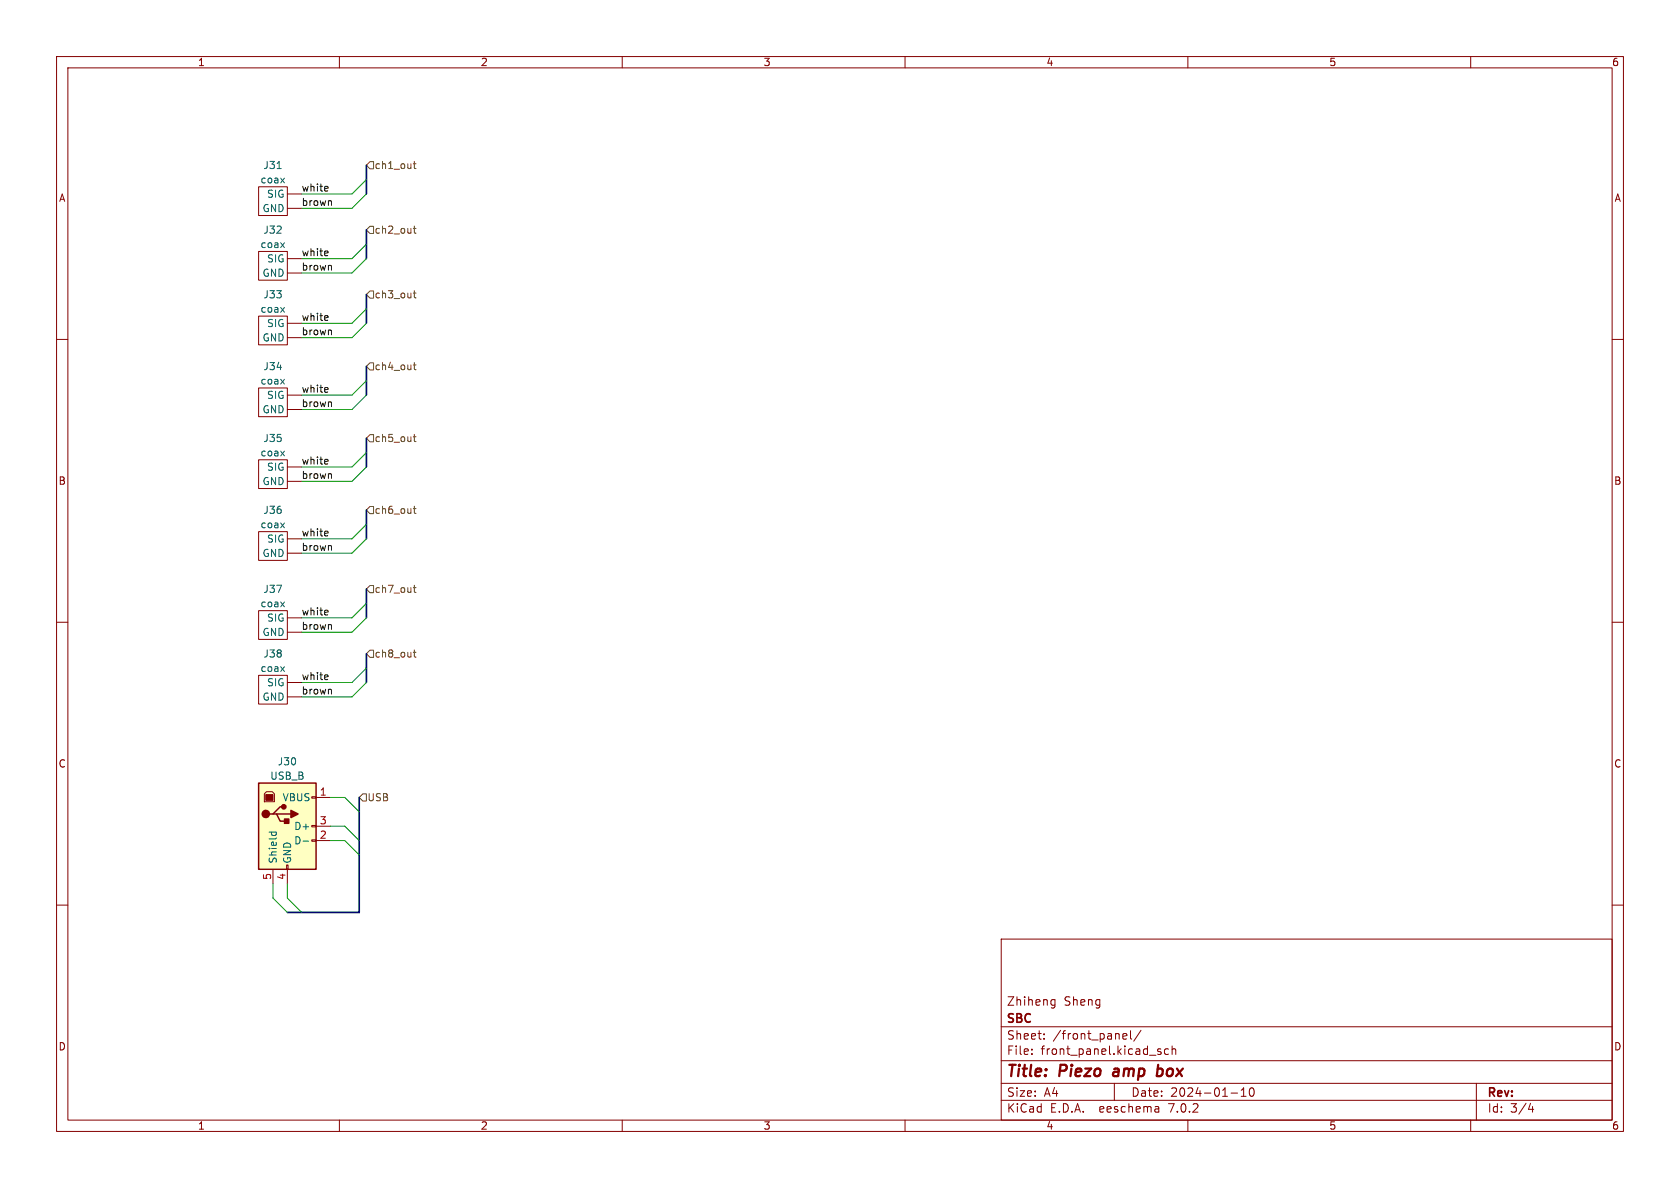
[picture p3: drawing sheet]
<svg xmlns="http://www.w3.org/2000/svg" width="297mm" height="210mm" viewBox="0 0 297 210" stroke-linecap="round" stroke-linejoin="round" font-family="sans-serif">
<g fill="none" stroke="#840000" stroke-width=".18">
<path d="M10 10h277v190h-277zM12 12h273v186h-273zM60 10v2M110 10v2M160 10v2M210 10v2M260 10v2M45.7 33h5.1v5.1h-5.1zM50.8 36.8h2.5M50.8 34.3h2.5M10 60h2M45.7 44.5h5.1v5h-5.1z"/>
<path d="M45.7 55.9h5.1v5.1h-5.1zM50.8 48.3h2.5M50.8 45.7h2.5M50.8 59.7h2.5M50.8 57.2h2.5M285 60h2M45.7 68.6h5.1v5.1h-5.1zM50.8 72.4h2.5M50.8 69.9h2.5M45.7 94h5.1v5.1h-5.1zM45.7 81.3h5.1v5.1h-5.1zM50.8 97.8h2.5"/>
<path d="M50.8 95.3h2.5M50.8 85.1h2.5M50.8 82.6h2.5M10 110h2M45.7 108h5.1v5h-5.1zM45.7 119.4h5.1v5.1h-5.1zM50.8 111.8h2.5M50.8 109.2h2.5M285 110h2M50.8 123.2h2.5M50.8 120.7h2.5M10 160h2"/>
<path d="M46.7 140.3l.4-.3h1l.4 .3v1.4h-1.8zM48.3 153.7v2.5M50.7 152.9h.2v.8h-.2zM50.8 153.7v2.5M55.1 148.5h.8v.2h-.8zM55.1 145.9h.8v.3h-.8zM55.1 140.8h.8v.3h-.8zM55.9 141h2.5M55.9 148.6h2.5M55.9 146.1h2.5M285 160h2M177 166h108v32h-108z"/>
<path d="M186.1 176.7l.4 .1M186.5 176.7v1.2l-.1 .2-.4 .1M186.5 177.6l-.4 .1M60 198v2M110 198v2M160 198v2M177 194.5h108M177 191.5h108M177 187.5h108M177 181.5h108M182.4 186.3v.1M182.4 185.5v.1"/>
<path d="M184.6 183.6v.1M184.6 182.8v.1M197 191.5v3M198.5 183.5l.2 .2 .4-.1M198.5 182.9l.2-.2h.3l.2 .2v.2l-.7 .1M199.9 182.2v1.3l.2 .2M201.7 182.1l-1.3 2M204.6 195.6l.3 .2v.8M204.9 185.9l.3 .1 .1 .2-.2 .2h-.3M204.9 185.4l.3 .1M204.9 196.5l-.5 .1M204.9 196h-.5"/>
<path d="M206.6 185.5l-.5-.1-.2 .3v.4l.1 .2h.6M207.2 185.5l.2-.1 .4 .1 .1 .9M207.2 184.9v1.5M210 198v2M217.6 193.2h1.2M219.4 193.8h.9M219.4 192.7l.5-.4v1.5M221 192.4l.2-.1a.81 .81 0 0 1 .6 .6 .81 .81 0 0 1-.3 .8l-.1 .1a.81 .81 0 0 1-.4-1.4zM260 198v2M261 191.5v6.5M270.2 196.1h.9M270.9 195.6v1"/>
</g>
<path d="M204.5 190.1l.6 .1M204.8 188.2l-.3 2M205.2 188.9l-.5 .1" fill="none" stroke="#840000" stroke-width=".4"/>
<path d="M49 29.8h.7M47.6 147.1h1.2M48.1 147.1l-.1 .4M48.8 147.1v.4M53.6 148.7h1" fill="none" stroke="#006464" stroke-width=".18"/>
<path d="M45.7 138.4h10.2v15.3h-10.2z" fill="#ffffc2" stroke="#ffffc2" stroke-width=".18"/>
<path d="M45.7 138.4h10.2v15.3h-10.2zM48.3 143.9h.6l.6 1.3h1.3M48.9 143.9h2.5M50.2 142.6h-.7l-1.2 1.3h-.7" fill="none" stroke="#840000" stroke-width=".25"/>
<g fill="#840000" stroke="#840000" stroke-width=".25">
<path d="M51.4 143.3l1.3 .6-1.3 .6z"/>
<path d="M50.3 144.8h.8v.7h-.8z"/>
<circle cx="47" cy="143.9" r=".63"/>
<circle cx="50.2" cy="142.6" r=".38"/>
</g>
<path d="M47 140.5h1.3v1h-1.3z" fill="#840000" stroke="#840000" stroke-width=".18"/>
<g fill="none" stroke="#725600" stroke-width=".18">
<path d="M65.4 28.6h.6v1.2h-.6l-.6-.6zM73.1 29h.4M73.2 28.5v1.1l.3 .2M73.2 40v1l.3 .2M65.4 51.4h.6v1.3h-.6l-.6-.6zM65.4 40h.6v1.3h-.6l-.6-.7zM73.1 51.8h.4M73.1 40.4h.4M73.2 51.4v1.1l.3 .2M65.4 76.8h.6v1.3h-.6l-.6-.6zM65.4 64.1h.6v1.3h-.6l-.6-.6zM73.1 77.2h.4"/>
<path d="M73.1 64.5h.4M73.2 64.1v1.1l.3 .2M73.2 76.8v1.1l.3 .2M65.4 89.5h.6v1.3h-.6l-.6-.6zM73.1 89.9h.4M73.2 89.5v1.1l.3 .2M65.4 114.9h.6v1.3h-.6l-.6-.6zM65.4 103.5h.6v1.3h-.6l-.6-.7zM73.1 115.3h.4M73.1 103.9h.4M73.2 103.5v1l.3 .2M73.2 114.9v1.1l.3 .2"/>
<path d="M64.1 140.3h.7v1.3h-.7l-.6-.6z"/>
</g>
<path d="M64.8 29.2v5.1M64.8 40.6v5.1M64.8 52.1v5.1M64.8 64.8v5.1M64.8 77.5v5.1M64.8 90.2v5.1M64.8 104.1v5.1M64.8 115.6v5.1M63.5 141v20.3h-12.7" fill="none" stroke="#000084" stroke-width=".3"/>
<g fill="none" stroke="#009600" stroke-width=".18">
<path d="M64.8 34.3l-2.6 2.5h-8.9M64.8 31.8l-2.6 2.5h-8.9M64.8 45.7l-2.6 2.6h-8.9M64.8 43.2l-2.6 2.5h-8.9M64.8 57.2l-2.6 2.5h-8.9M64.8 54.6l-2.6 2.6h-8.9M64.8 69.9l-2.6 2.5h-8.9M64.8 67.3l-2.6 2.6h-8.9M64.8 92.7l-2.6 2.6h-8.9M64.8 80l-2.6 2.6h-8.9M64.8 82.6l-2.6 2.5h-8.9M64.8 95.3l-2.6 2.5h-8.9"/>
<path d="M64.8 106.7l-2.6 2.5h-8.9M64.8 118.1l-2.6 2.6h-8.9M64.8 109.2l-2.6 2.6h-8.9M64.8 120.7l-2.6 2.5h-8.9M48.3 156.2v2.6l2.5 2.5M50.8 156.2v2.6l2.5 2.5M58.4 148.6h2.6l2.5 2.5M58.4 141h2.6l2.5 2.5M58.4 146.1h2.6l2.5 2.5"/>
</g>
<g font-size="2.8" fill="#840000">
<text x="178" y="190.8">Title:</text>
<text x="187.4" y="190.8">Piezo</text>
<text x="197.5" y="190.8">amp</text>
<text x="205.8" y="190.8">box</text>
</g>
<g font-size="2.1" fill="#840000">
<text x="178" y="177.9">Zhiheng</text>
<text x="188.1" y="177.9">Sheng</text>
<text x="178" y="183.9">Sheet:</text>
<text x="178" y="181.1">SBC</text>
<text x="186.2" y="183.9">/front_panel/</text>
<text x="178" y="186.6">File:</text>
<text x="184" y="186.6">front_panel.kicad_sch</text>
<text x="178" y="196.8">KiCad</text>
<text x="178" y="194">Size:</text>
<text x="184.6" y="194">A4</text>
<text x="185.7" y="196.8">E.D.A.</text>
<text x="194.4" y="196.8">eeschema</text>
<text x="200" y="194">Date:</text>
<text x="206.7" y="196.8">7.0.2</text>
<text x="206.9" y="194">2024-01-10</text>
<text x="263" y="194.2">Rev:</text>
<text x="263" y="196.8">Id:</text>
<text x="267" y="196.8">3/4</text>
</g>
<g font-size="1.8" fill="#840000">
<text x="35" y="11.8">1</text>
<text x="85" y="11.8">2</text>
<text x="135" y="11.8">3</text>
<text x="185" y="11.8">4</text>
<text x="235" y="11.8">5</text>
<text x="285" y="11.8">6</text>
<text x="10.4" y="35.8">A</text>
<text x="285.4" y="35.8">A</text>
<text x="10.3" y="85.8">B</text>
<text x="285.3" y="85.8">B</text>
<text x="10.3" y="135.8">C</text>
<text x="285.3" y="135.8">C</text>
<text x="10.3" y="185.8">D</text>
<text x="285.3" y="185.8">D</text>
<text x="35" y="199.8">1</text>
<text x="85" y="199.8">2</text>
<text x="135" y="199.8">3</text>
<text x="185" y="199.8">4</text>
<text x="235" y="199.8">5</text>
<text x="285" y="199.8">6</text>
</g>
<g font-size="1.8" fill="#006464">
<text x="46" y="32.6">coax</text>
<text x="46.5" y="30">J31</text>
<text x="47.1" y="35.1">SIG</text>
<text x="46.3" y="37.7">GND</text>
<text x="46.5" y="41.5">J32</text>
<text x="46" y="44">coax</text>
<text x="47.1" y="46.5">SIG</text>
<text x="46.3" y="49.1">GND</text>
<text x="46.5" y="52.9">J33</text>
<text x="46" y="55.4">coax</text>
<text x="47.1" y="58">SIG</text>
<text x="46.3" y="60.5">GND</text>
<text x="46.5" y="65.6">J34</text>
<text x="46" y="68.1">coax</text>
<text x="47.1" y="70.7">SIG</text>
<text x="46.3" y="73.2">GND</text>
<text x="46" y="80.8">coax</text>
<text x="46.5" y="78.3">J35</text>
<text x="47.1" y="83.4">SIG</text>
<text x="46.3" y="85.9">GND</text>
<text x="46" y="93.5">coax</text>
<text x="46.5" y="91">J36</text>
<text x="46.3" y="98.6">GND</text>
<text x="47.1" y="96.1">SIG</text>
<text x="46" y="107.5">coax</text>
<text x="46.5" y="105">J37</text>
<text x="46.3" y="112.6">GND</text>
<text x="47.1" y="110">SIG</text>
<text x="46" y="118.9">coax</text>
<text x="46.5" y="116.4">J38</text>
<text x="46.3" y="124">GND</text>
<text x="47.1" y="121.5">SIG</text>
<text x="47.7" y="138">USB_B</text>
<text x="49" y="135.4">J30</text>
<text x="49.8" y="141.8">VBUS</text>
<text x="51.9" y="149.4">D-</text>
<text x="51.9" y="146.9">D+</text>
<text x="49.1" y="152.7" transform="rotate(-90 49.1 152.7)">Shield</text>
<text x="51.6" y="152.7" transform="rotate(-90 51.6 152.7)">GND</text>
</g>
<g font-size="1.8" fill="#0f0f0f">
<text x="53.3" y="33.9">white</text>
<text x="53.3" y="36.5">brown</text>
<text x="53.3" y="47.9">brown</text>
<text x="53.3" y="45.4">white</text>
<text x="53.3" y="59.3">brown</text>
<text x="53.3" y="56.8">white</text>
<text x="53.3" y="69.5">white</text>
<text x="53.3" y="72">brown</text>
<text x="53.3" y="82.2">white</text>
<text x="53.3" y="84.7">brown</text>
<text x="53.3" y="94.9">white</text>
<text x="53.3" y="97.4">brown</text>
<text x="53.3" y="108.9">white</text>
<text x="53.3" y="111.4">brown</text>
<text x="53.3" y="122.8">brown</text>
<text x="53.3" y="120.3">white</text>
</g>
<g font-size="1.8" fill="#725600">
<text x="66.2" y="30">ch1_out</text>
<text x="66.2" y="41.5">ch2_out</text>
<text x="66.2" y="52.9">ch3_out</text>
<text x="66.2" y="65.6">ch4_out</text>
<text x="66.2" y="78.3">ch5_out</text>
<text x="66.2" y="91">ch6_out</text>
<text x="66.2" y="105">ch7_out</text>
<text x="66.2" y="116.4">ch8_out</text>
<text x="65" y="141.8">USB</text>
</g>
<g font-size="1.8" fill="#a90000">
<text x="56.5" y="140.7">1</text>
<text x="56.5" y="148.3">2</text>
<text x="56.5" y="145.8">3</text>
<text x="48" y="155.6" transform="rotate(-90 48 155.6)">5</text>
<text x="50.5" y="155.6" transform="rotate(-90 50.5 155.6)">4</text>
</g>
</svg>
